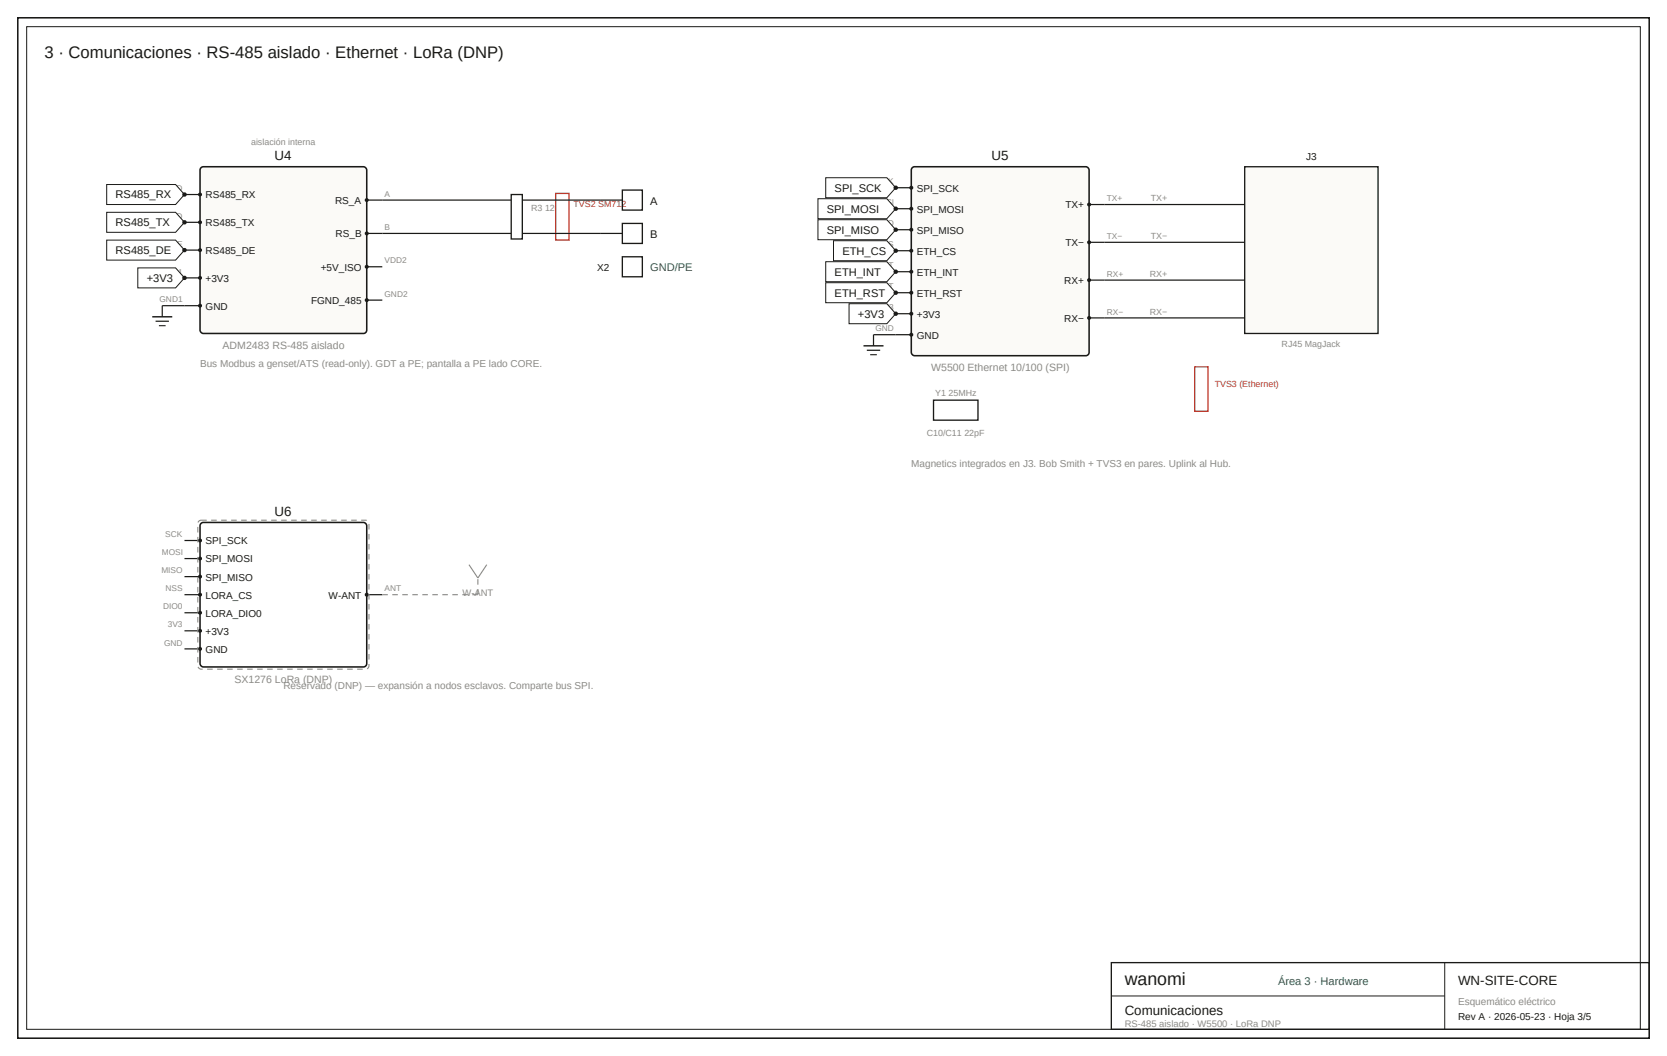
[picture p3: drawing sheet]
<svg xmlns="http://www.w3.org/2000/svg" width="397mm" height="251mm" viewBox="0 0 397 251" stroke-linecap="round" stroke-linejoin="round" font-family="sans-serif">
<path d="M4.2 4.2h388.4v242.9h-388.4z" fill="none" stroke="#1a1a18" stroke-width=".37"/>
<path d="M6.3 6.3h384.2v238.7h-384.2z" fill="none" stroke="#1a1a18" stroke-width=".24"/>
<path d="M47.9 39.9l.5-.2h38.1a.85 .85 0 0 1 .8 .8v38.1a.79 .79 0 0 1-.8 .8h-38.1a.85 .85 0 0 1-.8-.8v-38.1z" fill="#fbfaf7" stroke="#1a1a18" stroke-width=".37"/>
<path d="M43.9 46.3h3.7" fill="none" stroke="#1a1a18" stroke-width=".29"/>
<circle cx="47.6" cy="46.3" r=".48" fill="#1a1a18"/>
<path d="M43.9 52.9h3.7" fill="none" stroke="#1a1a18" stroke-width=".29"/>
<circle cx="47.6" cy="52.9" r=".48" fill="#1a1a18"/>
<path d="M43.9 59.5h3.7" fill="none" stroke="#1a1a18" stroke-width=".29"/>
<circle cx="47.6" cy="59.5" r=".48" fill="#1a1a18"/>
<path d="M43.9 66.1h3.7" fill="none" stroke="#1a1a18" stroke-width=".29"/>
<circle cx="47.6" cy="66.1" r=".48" fill="#1a1a18"/>
<path d="M43.9 72.8h3.7" fill="none" stroke="#1a1a18" stroke-width=".29"/>
<circle cx="47.6" cy="72.8" r=".48" fill="#1a1a18"/>
<path d="M87.3 47.6h3.7" fill="none" stroke="#1a1a18" stroke-width=".29"/>
<circle cx="87.3" cy="47.6" r=".48" fill="#1a1a18"/>
<path d="M87.3 55.6h3.7" fill="none" stroke="#1a1a18" stroke-width=".29"/>
<circle cx="87.3" cy="55.6" r=".48" fill="#1a1a18"/>
<path d="M87.3 63.5h3.7" fill="none" stroke="#1a1a18" stroke-width=".29"/>
<circle cx="87.3" cy="63.5" r=".48" fill="#1a1a18"/>
<path d="M87.3 71.4h3.7" fill="none" stroke="#1a1a18" stroke-width=".29"/>
<circle cx="87.3" cy="71.4" r=".48" fill="#1a1a18"/>
<path d="M25.4 43.9h16.4l2.1 2.4-2.1 2.4h-16.4z" fill="#fff" stroke="#1a1a18" stroke-width=".24"/>
<circle cx="43.9" cy="46.3" r=".53" fill="#1a1a18"/>
<path d="M25.4 50.5h16.4l2.1 2.4-2.1 2.4h-16.4z" fill="#fff" stroke="#1a1a18" stroke-width=".24"/>
<circle cx="43.9" cy="52.9" r=".53" fill="#1a1a18"/>
<path d="M25.4 57.1h16.4l2.1 2.4-2.1 2.4h-16.4z" fill="#fff" stroke="#1a1a18" stroke-width=".24"/>
<circle cx="43.9" cy="59.5" r=".53" fill="#1a1a18"/>
<path d="M32.8 63.8h9l2.1 2.3-2.1 2.4h-9z" fill="#fff" stroke="#1a1a18" stroke-width=".24"/>
<circle cx="43.9" cy="66.1" r=".53" fill="#1a1a18"/>
<path d="M91 47.6h30.7M91 55.6h30.7M37 76.5h3.2M43.9 72.8h-5.3v2.6" fill="none" stroke="#1a1a18" stroke-width=".29"/>
<path d="M36.2 75.4h4.8" fill="none" stroke="#1a1a18" stroke-width=".34"/>
<path d="M37.8 77.5h1.6" fill="none" stroke="#1a1a18" stroke-width=".26"/>
<path d="M121.7 46.3h2.7v10.6h-2.7z" fill="#fff" stroke="#1a1a18" stroke-width=".32"/>
<path d="M132.3 46h3.2v11.1h-3.2z" fill="#fff" stroke="#c0392b" stroke-width=".32"/>
<path d="M124.4 47.6h23.8M124.4 55.6h23.8" fill="none" stroke="#1a1a18" stroke-width=".29"/>
<path d="M148.2 45.2h4.7v4.8h-4.7zM148.2 53.2h4.7v4.7h-4.7zM148.2 61.1h4.7v4.8h-4.7z" fill="none" stroke="#1a1a18" stroke-width=".32"/>
<path d="M217.2 39.9l.6-.2h40.7a.85 .85 0 0 1 .8 .8v43.4a.79 .79 0 0 1-.8 .8h-40.7a.85 .85 0 0 1-.8-.8v-43.4z" fill="#fbfaf7" stroke="#1a1a18" stroke-width=".37"/>
<path d="M213.3 44.7h3.7" fill="none" stroke="#1a1a18" stroke-width=".29"/>
<circle cx="217" cy="44.7" r=".48" fill="#1a1a18"/>
<path d="M213.3 49.7h3.7" fill="none" stroke="#1a1a18" stroke-width=".29"/>
<circle cx="217" cy="49.7" r=".48" fill="#1a1a18"/>
<path d="M213.3 54.7h3.7" fill="none" stroke="#1a1a18" stroke-width=".29"/>
<circle cx="217" cy="54.7" r=".48" fill="#1a1a18"/>
<path d="M213.3 59.7h3.7" fill="none" stroke="#1a1a18" stroke-width=".29"/>
<circle cx="217" cy="59.7" r=".48" fill="#1a1a18"/>
<path d="M213.3 64.7h3.7" fill="none" stroke="#1a1a18" stroke-width=".29"/>
<circle cx="217" cy="64.7" r=".48" fill="#1a1a18"/>
<path d="M213.3 69.7h3.7" fill="none" stroke="#1a1a18" stroke-width=".29"/>
<circle cx="217" cy="69.7" r=".48" fill="#1a1a18"/>
<path d="M213.3 74.7h3.7" fill="none" stroke="#1a1a18" stroke-width=".29"/>
<circle cx="217" cy="74.7" r=".48" fill="#1a1a18"/>
<path d="M213.3 79.7h3.7" fill="none" stroke="#1a1a18" stroke-width=".29"/>
<circle cx="217" cy="79.7" r=".48" fill="#1a1a18"/>
<path d="M259.3 48.7h3.7" fill="none" stroke="#1a1a18" stroke-width=".29"/>
<circle cx="259.3" cy="48.7" r=".48" fill="#1a1a18"/>
<path d="M259.3 57.7h3.7" fill="none" stroke="#1a1a18" stroke-width=".29"/>
<circle cx="259.3" cy="57.7" r=".48" fill="#1a1a18"/>
<path d="M259.3 66.7h3.7" fill="none" stroke="#1a1a18" stroke-width=".29"/>
<circle cx="259.3" cy="66.7" r=".48" fill="#1a1a18"/>
<path d="M259.3 75.7h3.7" fill="none" stroke="#1a1a18" stroke-width=".29"/>
<circle cx="259.3" cy="75.7" r=".48" fill="#1a1a18"/>
<path d="M196.6 42.3h14.5l2.2 2.4-2.2 2.4h-14.5z" fill="#fff" stroke="#1a1a18" stroke-width=".24"/>
<circle cx="213.2" cy="44.7" r=".53" fill="#1a1a18"/>
<path d="M194.7 47.3h16.4l2.2 2.4-2.2 2.4h-16.4z" fill="#fff" stroke="#1a1a18" stroke-width=".24"/>
<circle cx="213.2" cy="49.7" r=".53" fill="#1a1a18"/>
<path d="M194.7 52.3h16.4l2.2 2.4-2.2 2.4h-16.4z" fill="#fff" stroke="#1a1a18" stroke-width=".24"/>
<circle cx="213.2" cy="54.7" r=".53" fill="#1a1a18"/>
<path d="M198.4 57.3h12.7l2.2 2.4-2.2 2.4h-12.7z" fill="#fff" stroke="#1a1a18" stroke-width=".24"/>
<circle cx="213.2" cy="59.7" r=".53" fill="#1a1a18"/>
<path d="M196.6 62.3h14.5l2.2 2.4-2.2 2.4h-14.5z" fill="#fff" stroke="#1a1a18" stroke-width=".24"/>
<circle cx="213.2" cy="64.7" r=".53" fill="#1a1a18"/>
<path d="M196.6 67.3h14.5l2.2 2.4-2.2 2.4h-14.5z" fill="#fff" stroke="#1a1a18" stroke-width=".24"/>
<circle cx="213.2" cy="69.7" r=".53" fill="#1a1a18"/>
<path d="M202.1 72.3h9l2.2 2.4-2.2 2.4h-9z" fill="#fff" stroke="#1a1a18" stroke-width=".24"/>
<circle cx="213.2" cy="74.7" r=".53" fill="#1a1a18"/>
<path d="M213.3 79.7h-5.3v2.6M206.4 83.4h3.1" fill="none" stroke="#1a1a18" stroke-width=".29"/>
<path d="M205.6 82.3h4.7" fill="none" stroke="#1a1a18" stroke-width=".34"/>
<path d="M207.2 84.4h1.6" fill="none" stroke="#1a1a18" stroke-width=".26"/>
<path d="M222.2 95.2h10.6v4.8h-10.6z" fill="#fff" stroke="#1a1a18" stroke-width=".32"/>
<path d="M296.3 39.7h31.8v39.7h-31.8z" fill="#fbfaf7" stroke="#1a1a18" stroke-width=".32"/>
<path d="M263 48.7h33.3M263 57.7h33.3M263 66.7h33.3M263 75.7h33.3" fill="none" stroke="#1a1a18" stroke-width=".29"/>
<path d="M284.4 87.3h3.2v10.6h-3.2z" fill="#fff" stroke="#c0392b" stroke-width=".32"/>
<path d="M47.9 124.6l.5-.2h38.1a.85 .85 0 0 1 .8 .7v32.9a.79 .79 0 0 1-.8 .7h-38.1a.85 .85 0 0 1-.8-.7v-32.9z" fill="#fff" stroke="#1a1a18" stroke-width=".37"/>
<path d="M43.9 128.7h3.7" fill="none" stroke="#1a1a18" stroke-width=".29"/>
<circle cx="47.6" cy="128.7" r=".48" fill="#1a1a18"/>
<path d="M43.9 133h3.7" fill="none" stroke="#1a1a18" stroke-width=".29"/>
<circle cx="47.6" cy="133" r=".48" fill="#1a1a18"/>
<path d="M43.9 137.3h3.7" fill="none" stroke="#1a1a18" stroke-width=".29"/>
<circle cx="47.6" cy="137.2" r=".48" fill="#1a1a18"/>
<path d="M43.9 141.6h3.7" fill="none" stroke="#1a1a18" stroke-width=".29"/>
<circle cx="47.6" cy="141.5" r=".48" fill="#1a1a18"/>
<path d="M43.9 145.9h3.7" fill="none" stroke="#1a1a18" stroke-width=".29"/>
<circle cx="47.6" cy="145.8" r=".48" fill="#1a1a18"/>
<path d="M43.9 150.2h3.7" fill="none" stroke="#1a1a18" stroke-width=".29"/>
<circle cx="47.6" cy="150.1" r=".48" fill="#1a1a18"/>
<path d="M43.9 154.5h3.7" fill="none" stroke="#1a1a18" stroke-width=".29"/>
<circle cx="47.6" cy="154.4" r=".48" fill="#1a1a18"/>
<path d="M87.3 141.6h3.7" fill="none" stroke="#1a1a18" stroke-width=".29"/>
<circle cx="87.3" cy="141.5" r=".48" fill="#1a1a18"/>
<path d="M47.3 124.1l.6-.3h39.1a.85 .85 0 0 1 .8 .8v33.9a.79 .79 0 0 1-.8 .8h-39.1a.85 .85 0 0 1-.8-.8v-33.9zM91 141.6h22.8M113.8 141.6v-4" fill="none" stroke="#8c8b85" stroke-width=".26" stroke-dasharray="1.3 1.1" stroke-linecap="butt"/>
<path d="M111.7 134.4l2.1 3.2zM115.9 134.4l-2.1 3.2z" fill="#000" stroke="#8c8b85" stroke-width=".26"/>
<path d="M264.6 229.1h128v15.9h-128z" fill="none" stroke="#1a1a18" stroke-width=".32"/>
<path d="M264.6 237.1h79.4M344 229.1v15.9" fill="none" stroke="#1a1a18" stroke-width=".24"/>
<text font-size="4.2" fill="#1a1a18" x="267.8" y="234.4">wanomi</text>
<text font-size="4" fill="#1a1a18" x="10.6" y="13.8">3 · Comunicaciones · RS-485 aislado · Ethernet · LoRa (DNP)</text>
<g font-size="3.2" fill="#1a1a18">
<text x="65.4" y="38.1">U4</text>
<text x="236" y="38.1">U5</text>
<text x="65.4" y="122.8">U6</text>
<text x="347.1" y="234.4">WN-SITE-CORE</text>
<text x="267.8" y="241.6">Comunicaciones</text>
</g>
<g font-size="2.6" fill="#1a1a18">
<text x="27.5" y="47.2">RS485_RX</text>
<text x="198.7" y="45.6">SPI_SCK</text>
<text x="27.5" y="53.8">RS485_TX</text>
<text x="154.8" y="48.7">A</text>
<text x="196.8" y="50.6">SPI_MOSI</text>
<text x="154.8" y="56.6">B</text>
<text x="196.8" y="55.6">SPI_MISO</text>
<text x="27.5" y="60.5">RS485_DE</text>
<text x="198.7" y="65.6">ETH_INT</text>
<text x="200.6" y="60.6">ETH_CS</text>
<text x="34.9" y="67.1">+3V3</text>
<text x="198.7" y="70.6">ETH_RST</text>
<text x="204.3" y="75.6">+3V3</text>
</g>
<g font-size="2.6" fill="#0f6e56">
<text x="154.8" y="64.6">GND/PE</text>
<text x="304.3" y="234.4">Área 3 · Hardware</text>
</g>
<g font-size="2.5" fill="#8c8b85">
<text x="53" y="83.1">ADM2483 RS-485 aislado</text>
<text x="221.7" y="88.4">W5500 Ethernet 10/100 (SPI)</text>
<text x="55.8" y="162.5">SX1276 LoRa (DNP)</text>
</g>
<g font-size="2.4" fill="#1a1a18">
<text x="311" y="38.1">J3</text>
<text x="48.9" y="47.2">RS485_RX</text>
<text x="218.3" y="45.6">SPI_SCK</text>
<text x="48.9" y="53.8">RS485_TX</text>
<text x="79.8" y="48.6">RS_A</text>
<text x="218.3" y="50.6">SPI_MOSI</text>
<text x="253.7" y="49.6">TX+</text>
<text x="79.9" y="56.5">RS_B</text>
<text x="218.3" y="55.6">SPI_MISO</text>
<text x="253.7" y="58.6">TX−</text>
<text x="48.9" y="60.5">RS485_DE</text>
<text x="76.4" y="64.4">+5V_ISO</text>
<text x="142.2" y="64.6">X2</text>
<text x="218.3" y="60.6">ETH_CS</text>
<text x="218.3" y="65.6">ETH_INT</text>
<text x="48.9" y="67.1">+3V3</text>
<text x="218.3" y="70.6">ETH_RST</text>
<text x="253.4" y="67.6">RX+</text>
<text x="48.9" y="73.7">GND</text>
<text x="74" y="72.4">FGND_485</text>
<text x="218.3" y="75.6">+3V3</text>
<text x="253.4" y="76.6">RX−</text>
<text x="218.3" y="80.6">GND</text>
<text x="48.9" y="129.6">SPI_SCK</text>
<text x="48.9" y="133.9">SPI_MOSI</text>
<text x="48.9" y="138.2">SPI_MISO</text>
<text x="48.9" y="142.5">LORA_CS</text>
<text x="78.2" y="142.5">W-ANT</text>
<text x="48.9" y="146.8">LORA_DIO0</text>
<text x="48.9" y="151.1">+3V3</text>
<text x="48.9" y="155.4">GND</text>
<text x="347.1" y="242.9">Rev A · 2026-05-23 · Hoja 3/5</text>
</g>
<g font-size="2.4" fill="#8c8b85">
<text x="47.6" y="87.3">Bus Modbus a genset/ATS (read-only). GDT a PE; pantalla a PE lado CORE.</text>
<text x="217" y="111.1">Magnetics integrados en J3. Bob Smith + TVS3 en pares. Uplink al Hub.</text>
<text x="67.5" y="164">Reservado (DNP) — expansión a nodos esclavos. Comparte bus SPI.</text>
<text x="347.1" y="239.2">Esquemático eléctrico</text>
</g>
<g font-size="2.2" fill="#8c8b85">
<text x="110.1" y="141.8">W-ANT</text>
<text x="267.8" y="244.5">RS-485 aislado · W5500 · LoRa DNP</text>
</g>
<g font-size="2.1" fill="#8c8b85">
<text x="59.8" y="34.4">aislación interna</text>
<text x="274" y="47.9">TX+</text>
<text x="126.5" y="50.3">R3 120Ω</text>
<text x="274" y="56.9">TX−</text>
<text x="273.7" y="65.9">RX+</text>
<text x="273.7" y="74.9">RX−</text>
<text x="305.1" y="82.6">RJ45 MagJack</text>
<text x="222.6" y="94.2">Y1 25MHz</text>
<text x="220.6" y="103.7">C10/C11 22pF</text>
</g>
<g font-size="2.1" fill="#c0392b">
<text x="136.5" y="49.2">TVS2 SM712</text>
<text x="289.2" y="92.1">TVS3 (Ethernet)</text>
</g>
<g font-size="2" fill="#8c8b85">
<text x="39.3" y="45.5">RXD</text>
<text x="91.5" y="46.8">A</text>
<text x="207.6" y="43.9">SCLK</text>
<text x="263.5" y="47.9">TX+</text>
<text x="39.5" y="52.1">TXD</text>
<text x="207.7" y="53.9">MISO</text>
<text x="207.8" y="48.9">MOSI</text>
<text x="37.4" y="58.7">DE/RE</text>
<text x="91.5" y="54.8">B</text>
<text x="208.7" y="58.9">SCS</text>
<text x="263.5" y="56.9">TX−</text>
<text x="38.2" y="65.4">VDD1</text>
<text x="91.5" y="62.7">VDD2</text>
<text x="209.6" y="63.9">INT</text>
<text x="263.5" y="65.9">RX+</text>
<text x="38" y="72">GND1</text>
<text x="91.5" y="70.6">GND2</text>
<text x="208.8" y="68.9">RST</text>
<text x="209.3" y="73.9">3V3</text>
<text x="263.5" y="74.9">RX−</text>
<text x="208.4" y="78.9">GND</text>
<text x="39.3" y="127.9">SCK</text>
<text x="38.4" y="136.5">MISO</text>
<text x="38.5" y="132.2">MOSI</text>
<text x="39.4" y="140.8">NSS</text>
<text x="91.5" y="140.8">ANT</text>
<text x="38.8" y="145.1">DIO0</text>
<text x="39.9" y="149.4">3V3</text>
<text x="39.1" y="153.7">GND</text>
</g>
</svg>
